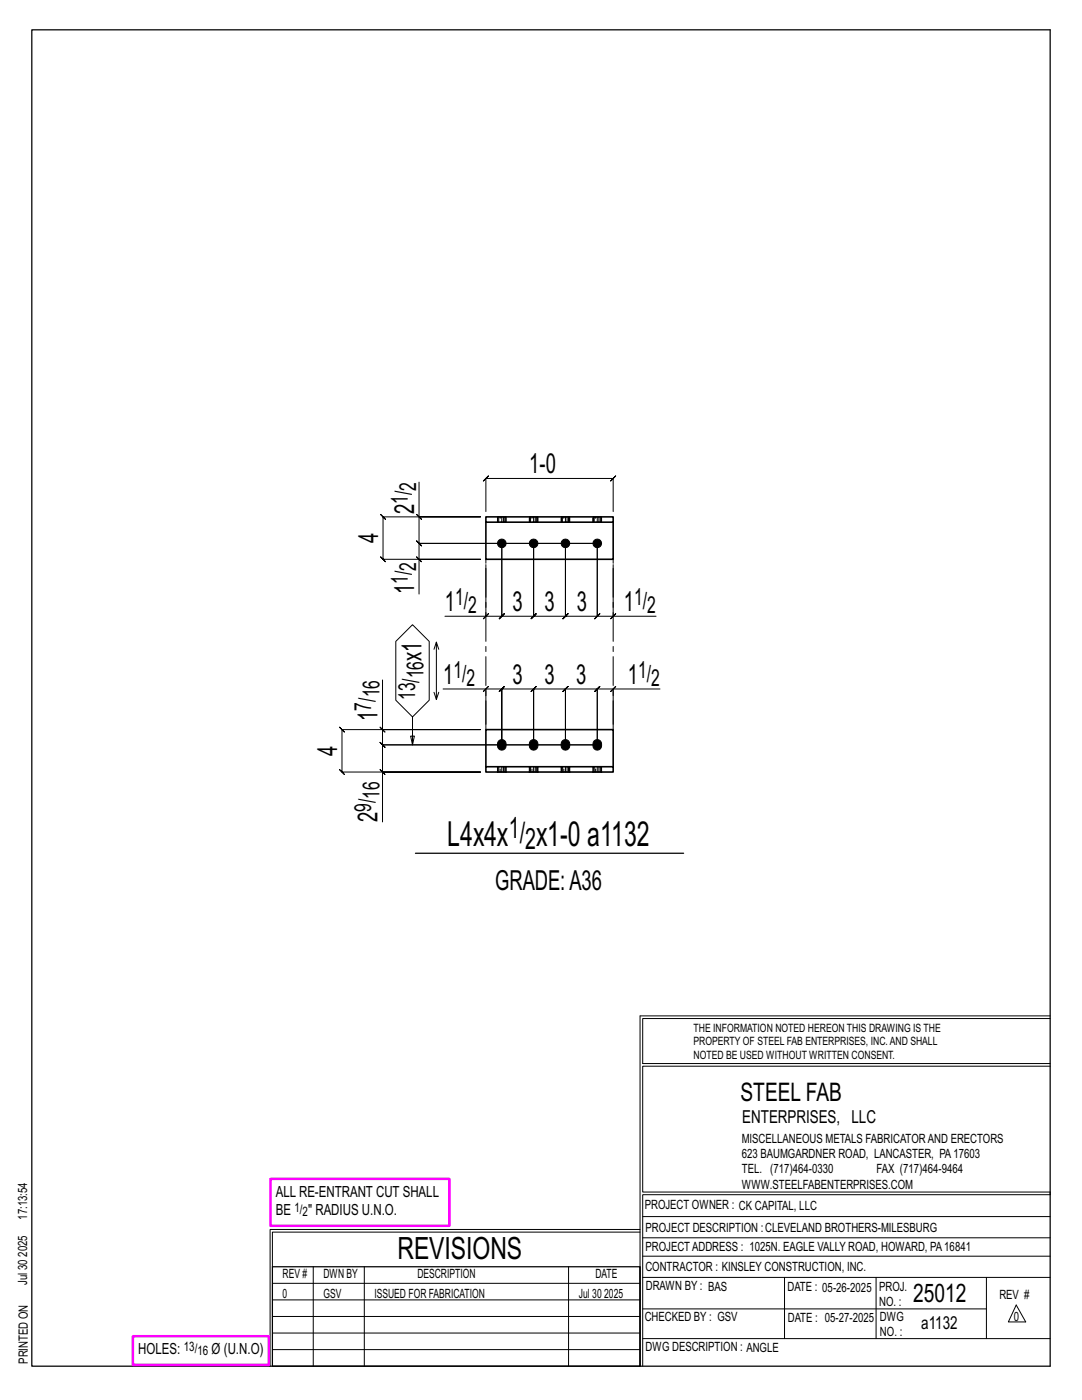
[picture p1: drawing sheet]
<svg xmlns="http://www.w3.org/2000/svg" width="216mm" height="279mm" viewBox="0 0 216 279" stroke-linecap="round" stroke-linejoin="round" font-family="sans-serif">
<g fill="none" stroke="#000" stroke-width=".2">
<path d="M83.6 96.2v7h12.3h-19.5l-.5-.5 1 1-.5-.5v8.4l-.5-.5 1 1-.5-.5h19.5h-12.3v7M83.1 111.1l1 1zM83.1 102.7l1 1zM83.6 103.2v5.2l-.5-.5 1 1-.5-.5h35.6M97 102.1v-6.6l-.5 .5 1-1-.5 .5h25.4l-.5 .5 1-1-.5 .5v6.6M97 112.7v10.3h-8.2M119.2 108.4v14.6l.5-.5-1 1 .5-.5h-6.4l.5-.5-1 1 .5-.5v-14.6v14.6l.5-.5-1 1 .5-.5h-6.3l.5-.5-1 1 .5-.5v-14.6v14.6l.5-.5-1 1 .5-.5h-6.4l.5-.5-1 1 .5-.5v-14.6v14.6l.5-.5-1 1 .5-.5h-3.1M119.2 108.4v14.6l-.5 .5 1-1-.5 .5h3.2M119.2 108.4h-35.6l-.5-.5 1 1-.5-.5v3.2M122.4 112.7v10.3h8.5M76.3 135.7v9.9h19.6h-27.7l-.5-.5 1 1-.5-.5v8.5l-.5-.5 1 1-.5-.5h27.7h-19.6v9.9M86.6 138.2l.5 1.4 .4-1.4"/>
<path d="M87.1 128.2l-.5 1.4M87.5 129.6l-.4-1.4v11.4M88.4 137.5h8.6v7.1M97 137.5l.5-.5-1 1zM97 137.5h3.1l-.5 .5 1-1-.5 .5v11.2v-11.2l-.5 .5 1-1-.5 .5h6.4l-.5 .5 1-1-.5 .5v11.2v-11.2l-.5 .5 1-1-.5 .5h6.3l-.5 .5 1-1-.5 .5v11.2v-11.2l-.5 .5 1-1-.5 .5h6.4l-.5 .5 1-1-.5 .5v11.2M97.5 122.5l-1 1zM122.4 137.5l.5-.5-1 1zM122.4 123l.5-.5-1 1zM122.4 137.5h-3.2l.5-.5-1 1 .5-.5v11.2M131.7 137.5h-9.3v7.1M75.8 153.6l1 1zM75.8 145.1l1 1z"/>
<path d="M76.3 145.6v3.1l-.5-.5 1 1-.5-.5h42.9M82.3 143.1l3.3-3.4v-11.7l-3.3-3.3-3.3 3.3v11.7l3.3 3.4v5.6l-.4-1.8h.8l-.4 1.8M119.2 148.7h-42.9l-.5-.5 1 1-.5-.5v5.4M127.7 202.7v70M127.7 202.7h81.8M209.5 203.3h-81.3v9h81.3M209.5 212.8h-81.3v25.1h81.3v.5h-81.3v34.3M54.4 259.4h73.3M54.4 256.1h73.3M62.5 252.8v19.9M72.7 252.8v19.9M113.4 252.8v19.9"/>
<path d="M127.7 245.4h-73.8v27.3M127.7 245.9h-73.3v6.9M128.2 242.8h81.3M128.2 254.9h81.3M128.2 250.7h81.3M128.2 247h81.3M156.5 254.9v12.2M174.8 254.9v12.2M196.8 254.9v12.2M54.4 269.3h73.3M54.4 266h73.3M54.4 262.7h73.3"/>
<path d="M128.2 261.2h68.6M128.2 267.1h81.3M202.8 260.4l1.9 3.4h-3.5z"/>
</g>
<path d="M6.3 6h203.2v266.7h-203.2zM82.9 170.3h53.5M54.4 252.8h73.3v19.9h-73.3z" fill="none" stroke="#000" stroke-width=".25"/>
<path d="M54 235.3h35.6v9.3h-35.6zM26.5 266.7h27.1v5.7h-27.1z" fill="none" stroke="#f0f" stroke-width=".5"/>
<g fill="#000" stroke="#000" stroke-width=".2">
<path d="M99.5 147.8a.91 .91 0 0 1 1.2 0 .91 .91 0 0 1 .3 1.1 .9 .9 0 0 1-1.1 .8 .9 .9 0 0 1-.6-1.2zM105.9 147.8a.91 .91 0 0 1 1.1 0 .91 .91 0 0 1 .3 1.1 .9 .9 0 0 1-1.1 .8 .9 .9 0 0 1-.6-1.2zM112.2 147.8a.91 .91 0 0 1 1.2 0 .91 .91 0 0 1 .3 1.1 .9 .9 0 0 1-1.1 .8 .9 .9 0 0 1-.6-1.2zM118.6 147.8a.91 .91 0 0 1 1.1 0 .91 .91 0 0 1 .3 1.1 .9 .9 0 0 1-1.1 .8 .9 .9 0 0 1-.6-1.2z"/>
<circle cx="100.1" cy="108.4" r=".86"/>
<circle cx="106.5" cy="108.4" r=".86"/>
<circle cx="112.8" cy="108.4" r=".86"/>
<circle cx="119.2" cy="108.4" r=".86"/>
</g>
<g fill="none" stroke="#000" stroke-width=".32">
<path d="M97 103.2h25.4v1h-25.4zM97 104.2v7.4h25.4v-7.4M97 153h25.4v1.1h-25.4zM97 153v-7.4h25.4v7.4M99.3 153h.1M99.3 154.1h.1M101 153h.1M101 154.1h.1M105.6 153h.1M105.6 154.1h.1M107.3 153h.1M107.3 154.1h.1"/>
<path d="M112 153h.1M112 154.1h.1M113.7 153h.1M113.7 154.1h.1M118.3 153h.1M118.3 154.1h.1M120 153h.1M120 154.1h.1"/>
</g>
<g fill="none" stroke="#000" stroke-width=".2" stroke-dasharray="2 1.4">
<path d="M99.3 103.1v1.1zM99.3 103.1h.2M99.8 103.1h-.3v1.1h-.2M99.8 104.2h.3v-1.1h-.3v1.1h-.3M100.1 103.1h.4v1.1h-.4M100.5 103.1h.2v1.1h-.2M100.7 103.1h.2v1.1h-.2M100.9 103.1v1.1M105.6 103.1l.1 1.1zM105.7 103.1h.2M106.1 103.1h-.2v1.1h-.2M106.1 104.2h.4v-1.1h-.4v1.1h-.2"/>
<path d="M106.5 103.1h.3v1.1h-.3M106.8 103.1h.3v1.1h-.3M107.1 103.1h.2v1.1h-.2M107.3 103.1v1.1M112 103.1v1.1zM112 103.1h.2M112.5 103.1h-.3v1.1h-.2M112.5 104.2h.3v-1.1h-.3v1.1h-.3M112.8 103.1h.4v1.1h-.4M113.2 103.1h.2v1.1h-.2M113.4 103.1h.2v1.1h-.2M113.6 103.1v1.1"/>
<path d="M118.3 103.1l.1 1.1zM118.4 103.1h.2M118.8 103.1h-.2v1.1h-.2M118.8 104.2h.4v-1.1h-.4v1.1h-.2M119.2 103.1h.3v1.1h-.3M119.5 103.1h.3v1.1h-.3M119.8 103.1h.2v1.1h-.2M120 103.1v1.1M99.3 153h.1M99.3 153v1.1M99.3 154.1h.1M99.5 154.1h-.2v-1.1h.2"/>
<path d="M99.8 153h.3v1.1h-.3zM99.8 154.1h-.3v-1.1h.3M100.1 154.1h.4v-1.1h.2M100.1 153h.4M100.5 154.1h.2v-1.1h.2M100.7 154.1h.2l.1-1.1M101 154.1v-1.1M101 154.1h-.1M105.6 153h.1M105.6 153v1.1M105.7 154.1h-.1M105.9 154.1h-.2v-1.1h.2"/>
<path d="M106.1 153h.4v1.1h-.4zM106.1 154.1h-.2v-1.1h.2M106.5 154.1h.3v-1.1h.3M106.5 153h.3M106.8 154.1h.3v-1.1h.2M107.1 154.1h.2v-1.1M107.3 154.1v-1.1M107.3 154.1h.1M112 153h.1M112 153v1.1M112 154.1h.1M112.2 154.1h-.2v-1.1h.2"/>
<path d="M112.5 153h.3v1.1h-.3zM112.5 154.1h-.3v-1.1h.3M112.8 154.1h.4v-1.1h.2M112.8 153h.4M113.2 154.1h.2v-1.1h.2M113.4 154.1h.2l.1-1.1M113.7 154.1v-1.1M113.7 154.1h-.1M118.3 153h.1M118.3 153v1.1M118.4 154.1h-.1M118.6 154.1h-.2v-1.1h.2"/>
<path d="M118.8 153h.4v1.1h-.4zM118.8 154.1h-.2v-1.1h.2M119.2 154.1h.3v-1.1h.3M119.2 153h.3M119.5 154.1h.3v-1.1h.2M119.8 154.1h.2v-1.1M120 154.1v-1.1M120 154.1h.1"/>
</g>
<path d="M97 145.6v-34M122.4 145.6v-34" fill="none" stroke="#000" stroke-width=".2" stroke-dasharray="5.8 1 1 1"/>
<g font-size="6.9">
<text x="89.2" y="168.8">L4x4x</text>
<text x="107" y="168.8">x1-0 a1132</text>
</g>
<text font-size="6.1" x="79.3" y="251.3">REVISIONS</text>
<g font-size="5.9">
<text x="101.5" y="167.3">1/</text>
<text x="104.8" y="169.4">2</text>
</g>
<g font-size="5.5">
<text x="105.6" y="94.5">1-0</text>
<text x="82.6" y="102.6" transform="rotate(-90 82.6 102.6)">2</text>
<text x="75.4" y="108.4" transform="rotate(-90 75.4 108.4)">4</text>
<text x="82.6" y="118.6" transform="rotate(-90 82.6 118.6)">1</text>
<text x="88.8" y="122">1</text>
<text x="102.3" y="122">3</text>
<text x="108.6" y="122">3</text>
<text x="115.1" y="122">3</text>
<text x="124.5" y="122">1</text>
<text x="84.1" y="131.9" transform="rotate(-90 84.1 131.9)">x1</text>
<text x="88.4" y="136.5">1</text>
<text x="102.3" y="136.5">3</text>
<text x="108.6" y="136.5">3</text>
<text x="115" y="136.5">3</text>
<text x="125.3" y="136.5">1</text>
<text x="75.3" y="143.9" transform="rotate(-90 75.3 143.9)">1</text>
<text x="67.2" y="151" transform="rotate(-90 67.2 151)">4</text>
<text x="75.3" y="164" transform="rotate(-90 75.3 164)">2</text>
<text x="98.8" y="177.5">GRADE:A36</text>
</g>
<g font-size="5.1">
<text x="147.8" y="219.8">STEEL FAB</text>
<text x="182.2" y="259.9">25012</text>
</g>
<g font-size="4.7">
<text x="81.4" y="100.6" transform="rotate(-90 81.4 100.6)">1/</text>
<text x="83" y="98" transform="rotate(-90 83 98)">2</text>
<text x="83" y="113.9" transform="rotate(-90 83 113.9)">2</text>
<text x="81.4" y="116.5" transform="rotate(-90 81.4 116.5)">1/</text>
<text x="90.8" y="120.7">1/</text>
<text x="93.4" y="122.4">2</text>
<text x="126.6" y="120.7">1/</text>
<text x="129.2" y="122.4">2</text>
<text x="84.5" y="135.4" transform="rotate(-90 84.5 135.4)">16</text>
<text x="90.5" y="135.3">1/</text>
<text x="93.1" y="136.9">2</text>
<text x="127.3" y="135.3">1/</text>
<text x="130" y="136.9">2</text>
<text x="74.1" y="141.8" transform="rotate(-90 74.1 141.8)">7/</text>
<text x="75.7" y="139.2" transform="rotate(-90 75.7 139.2)">16</text>
<text x="82.8" y="139.7" transform="rotate(-90 82.8 139.7)">13/</text>
<text x="74.1" y="162" transform="rotate(-90 74.1 162)">9/</text>
<text x="75.7" y="159.4" transform="rotate(-90 75.7 159.4)">16</text>
</g>
<g font-size="3.6">
<text x="148.1" y="224.1">ENTERPRISES, LLC</text>
<text x="183.8" y="265.2">a1132</text>
</g>
<g font-size="3.1">
<text x="55" y="238.9">ALL RE-ENTRANT CUT SHALL</text>
<text x="55" y="242.5">BE</text>
<text x="61.5" y="242.5">&quot; RADIUS U.N.O.</text>
<text x="27.6" y="270.2">HOLES:</text>
<text x="42.2" y="270.2">Ø (U.N.O)</text>
</g>
<g font-size="2.6">
<text x="58.8" y="241.8">1/</text>
<text x="60.4" y="242.7">2</text>
<text x="36.7" y="269.6">13/</text>
<text x="39.4" y="270.5">16</text>
</g>
<g font-size="2.5">
<text x="148" y="231.2">623 BAUMGARDNER ROAD, LANCASTER, PA17603</text>
<text x="148" y="228.1">MISCELLANEOUS METALS FABRICATORAND ERECTORS</text>
<text x="148" y="237.2">WWW.STEELFABENTERPRISES.COM</text>
<text x="148" y="234.2">TEL. (717)464-0330</text>
<text x="174.9" y="234.2">FAX (717)464-9464</text>
<text x="5.4" y="243.4" transform="rotate(-90 5.4 243.4)">17:13:54</text>
<text x="128.7" y="241.3">PROJECT OWNER : CK CAPITAL, LLC</text>
<text x="128.8" y="246">PROJECT DESCRIPTION :CLEVELAND BROTHERS-MILESBURG</text>
<text x="5.4" y="250.8" transform="rotate(-90 5.4 250.8)">2025</text>
<text x="128.8" y="249.7">PROJECTADDRESS : 1025N. EAGLE VALLY ROAD, HOWARD, PA16841</text>
<text x="5.4" y="256.5" transform="rotate(-90 5.4 256.5)">Jul 30</text>
<text x="56.4" y="255">REV #</text>
<text x="64.5" y="255">DWN BY</text>
<text x="83.3" y="255">DESCRIPTION</text>
<text x="118.8" y="255">DATE</text>
<text x="128.8" y="253.7">CONTRACTOR : KINSLEY CONSTRUCTION, INC.</text>
<text x="128.9" y="257.5">DRAWN BY : BAS</text>
<text x="157.1" y="257.6">DATE : 05-26-2025</text>
<text x="175.4" y="257.7">PROJ.</text>
<text x="56.4" y="259">0</text>
<text x="64.5" y="259">GSV</text>
<text x="74.7" y="259">ISSUED FOR FABRICATION</text>
<text x="115.5" y="259">Jul 30</text>
<text x="120.6" y="259">2025</text>
<text x="128.6" y="263.7">CHECKED BY : GSV</text>
<text x="157.2" y="263.7">DATE : 05-27-2025</text>
<text x="175.4" y="260.7">NO. :</text>
<text x="175.6" y="263.7">DWG</text>
<text x="199.4" y="259.2">REV #</text>
<text x="202.3" y="263.7">0</text>
<text x="128.8" y="269.7">DWG DESCRIPTION : ANGLE</text>
<text x="175.6" y="266.7">NO. :</text>
<text x="5.5" y="272.2" transform="rotate(-90 5.5 272.2)">PRINTED ON</text>
</g>
<g font-size="2.3">
<text x="138.4" y="208.6">PROPERTY OF STEEL FAB ENTERPRISES, INC.AND SHALL</text>
<text x="138.4" y="205.9">THE INFORMATION NOTED HEREON THIS DRAWING IS THE</text>
<text x="138.4" y="211.3">NOTED BE USED WITHOUT WRITTEN CONSENT.</text>
</g>
</svg>
